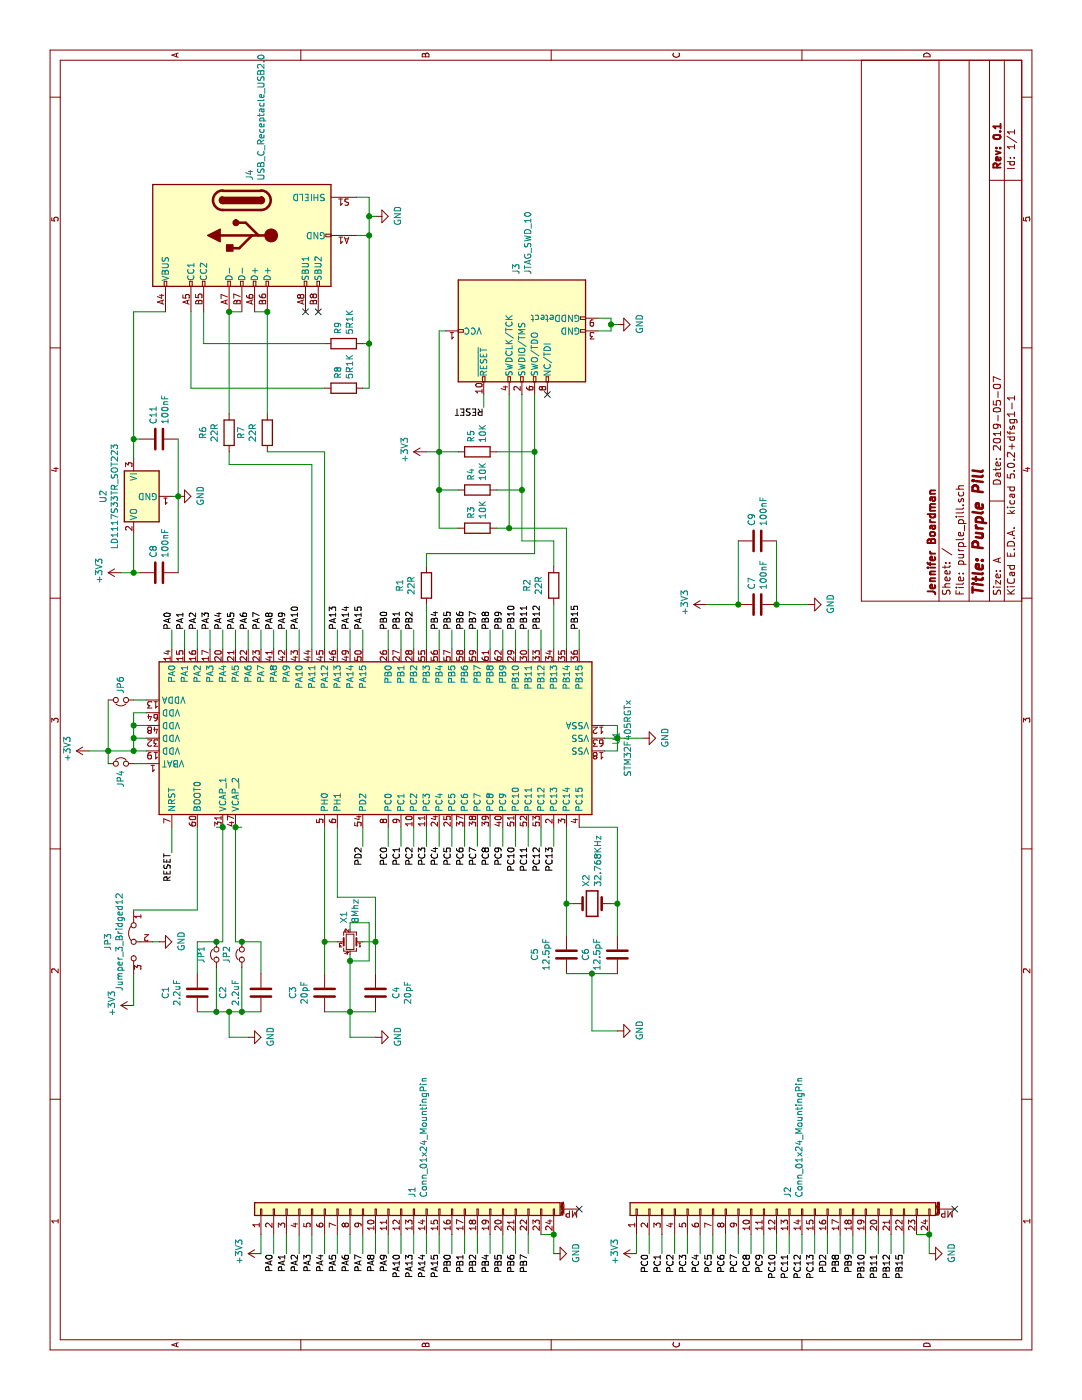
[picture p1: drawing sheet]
EESchema Schematic File Version 4
LIBS:purple_pill-cache
EELAYER 26 0
EELAYER END
$Descr A 11000 8500
encoding utf-8
Sheet 1 1
Title "Purple Pill"
Date "2019-05-07"
Rev "0.1"
Comp "Jennifer Boardman"
Comment1 ""
Comment2 ""
Comment3 ""
Comment4 ""
$EndDescr
Text Label 4300 1350 2    50   ~ 0
RESET
$Comp
L MCU_ST_STM32F4:STM32F405RGTx U1
U 1 1
P 5200 2950
F 0 "U1" H 5200 1061 50  0000 C CNN
F 1 "STM32F405RGTx" H 5200 970 50  0000 C CNN
F 2 "Package_QFP:LQFP-64_10x10mm_P0.5mm" H 4600 1250 50  0001 R CNN
F 3 "http://www.st.com/st-web-ui/static/active/en/resource/technical/document/datasheet/DM00037051.pdf" H 5200 2950 50  0001 C CNN
	1    5200 2950
	1    0    0    -1  
$EndComp
Wire Wire Line
	4500 1350 4300 1350
Wire Wire Line
	5400 1050 5400 1150
Wire Wire Line
	5300 1150 5300 1050
Wire Wire Line
	5300 1050 5400 1050
Wire Wire Line
	5200 1150 5200 1050
Wire Wire Line
	5200 1050 5300 1050
Connection ~ 5300 1050
Wire Wire Line
	5100 1150 5100 1050
Wire Wire Line
	5100 1050 5200 1050
Connection ~ 5200 1050
Wire Wire Line
	5100 4750 5100 4850
Wire Wire Line
	5100 4850 5200 4850
Wire Wire Line
	5200 4850 5200 4750
Text Label 6050 1350 0    50   ~ 0
PA0
Text Label 6050 1450 0    50   ~ 0
PA1
Text Label 6050 1650 0    50   ~ 0
PA3
Text Label 6050 1550 0    50   ~ 0
PA2
Text Label 6050 1750 0    50   ~ 0
PA4
Text Label 6050 1850 0    50   ~ 0
PA5
Text Label 6050 1950 0    50   ~ 0
PA6
Text Label 6050 2050 0    50   ~ 0
PA7
Text Label 6050 2150 0    50   ~ 0
PA8
Text Label 6050 2250 0    50   ~ 0
PA9
Text Label 6050 2350 0    50   ~ 0
PA10
Text Label 6050 2650 0    50   ~ 0
PA13
Text Label 6050 2750 0    50   ~ 0
PA14
Text Label 6050 2850 0    50   ~ 0
PA15
Text Label 6050 3050 0    50   ~ 0
PB0
Text Label 6050 3150 0    50   ~ 0
PB1
Text Label 6050 3250 0    50   ~ 0
PB2
Text Label 6050 3450 0    50   ~ 0
PB4
Text Label 6050 3550 0    50   ~ 0
PB5
Text Label 6050 3650 0    50   ~ 0
PB6
Text Label 6050 3750 0    50   ~ 0
PB7
Text Label 6050 3850 0    50   ~ 0
PB8
Text Label 6050 3950 0    50   ~ 0
PB9
Text Label 6050 4050 0    50   ~ 0
PB10
Text Label 6050 4150 0    50   ~ 0
PB11
Text Label 6050 4250 0    50   ~ 0
PB12
Text Label 6050 4550 0    50   ~ 0
PB15
Text Label 4350 3050 2    50   ~ 0
PC0
Text Label 4350 3150 2    50   ~ 0
PC1
Text Label 4350 3250 2    50   ~ 0
PC2
Text Label 4350 3350 2    50   ~ 0
PC3
Text Label 4350 3450 2    50   ~ 0
PC4
Text Label 4350 3550 2    50   ~ 0
PC5
Text Label 4350 3650 2    50   ~ 0
PC6
Text Label 4350 3750 2    50   ~ 0
PC7
Text Label 4350 3850 2    50   ~ 0
PC8
Text Label 4350 3950 2    50   ~ 0
PC9
Text Label 4350 4050 2    50   ~ 0
PC10
Text Label 4350 4150 2    50   ~ 0
PC11
Text Label 4350 4250 2    50   ~ 0
PC12
Text Label 4350 4350 2    50   ~ 0
PC13
Text Label 4350 2850 2    50   ~ 0
PD2
$Comp
L power:GND #PWR0101
U 1 1
P 9300 2950
F 0 "#PWR0101" H 9300 2700 50  0001 C CNN
F 1 "GND" H 9305 2777 50  0000 C CNN
F 2 "" H 9300 2950 50  0001 C CNN
F 3 "" H 9300 2950 50  0001 C CNN
	1    9300 2950
	1    0    0    -1  
$EndComp
$Comp
L power:GND #PWR0102
U 1 1
P 8450 4850
F 0 "#PWR0102" H 8450 4600 50  0001 C CNN
F 1 "GND" H 8455 4677 50  0000 C CNN
F 2 "" H 8450 4850 50  0001 C CNN
F 3 "" H 8450 4850 50  0001 C CNN
	1    8450 4850
	1    0    0    -1  
$EndComp
$Comp
L Device:R R2
U 1 1
P 6400 4350
F 0 "R2" V 6607 4350 50  0000 C CNN
F 1 "22R" V 6516 4350 50  0000 C CNN
F 2 "Resistor_SMD:R_0805_2012Metric_Pad1.15x1.40mm_HandSolder" V 6330 4350 50  0001 C CNN
F 3 "~" H 6400 4350 50  0001 C CNN
	1    6400 4350
	0    -1   -1   0   
$EndComp
$Comp
L Device:R R1
U 1 1
P 6400 3350
F 0 "R1" V 6607 3350 50  0000 C CNN
F 1 "22R" V 6516 3350 50  0000 C CNN
F 2 "Resistor_SMD:R_0805_2012Metric_Pad1.15x1.40mm_HandSolder" V 6330 3350 50  0001 C CNN
F 3 "~" H 6400 3350 50  0001 C CNN
	1    6400 3350
	0    -1   -1   0   
$EndComp
$Comp
L Device:R R3
U 1 1
P 6850 3750
F 0 "R3" H 6780 3704 50  0000 R CNN
F 1 "10K" H 6780 3795 50  0000 R CNN
F 2 "Resistor_SMD:R_0805_2012Metric_Pad1.15x1.40mm_HandSolder" V 6780 3750 50  0001 C CNN
F 3 "~" H 6850 3750 50  0001 C CNN
	1    6850 3750
	-1   0    0    1   
$EndComp
Wire Wire Line
	5900 3350 6250 3350
Wire Wire Line
	5900 4350 6250 4350
Wire Wire Line
	5900 4450 6850 4450
$Comp
L purple_pill-rescue:Conn_ARM_JTAG_SWD_10-Connector J3
U 1 1
P 8400 4100
F 0 "J3" H 7959 4146 50  0000 R CNN
F 1 "JTAG_SWD_10" H 7959 4055 50  0000 R CNN
F 2 "Connector_PinHeader_1.27mm:PinHeader_2x05_P1.27mm_Vertical_SMD" H 8450 3550 50  0001 L TNN
F 3 "http://infocenter.arm.com/help/topic/com.arm.doc.faqs/attached/13634/cortex_debug_connectors.pdf" V 8050 2850 50  0001 C CNN
	1    8400 4100
	-1   0    0    -1  
$EndComp
Wire Wire Line
	8400 4700 8400 4800
Wire Wire Line
	8400 4800 8450 4800
Wire Wire Line
	8500 4800 8500 4700
Wire Wire Line
	8450 4800 8450 4850
Connection ~ 8450 4800
Wire Wire Line
	8450 4800 8500 4800
Wire Wire Line
	9300 2900 9300 2950
Connection ~ 9300 2900
Wire Wire Line
	9300 2900 9450 2900
$Comp
L Device:R R6
U 1 1
P 7600 1800
F 0 "R6" V 7393 1800 50  0000 C CNN
F 1 "22R" V 7484 1800 50  0000 C CNN
F 2 "Resistor_SMD:R_0805_2012Metric_Pad1.15x1.40mm_HandSolder" V 7530 1800 50  0001 C CNN
F 3 "~" H 7600 1800 50  0001 C CNN
	1    7600 1800
	0    1    1    0   
$EndComp
$Comp
L Device:R R7
U 1 1
P 7600 2100
F 0 "R7" V 7393 2100 50  0000 C CNN
F 1 "22R" V 7484 2100 50  0000 C CNN
F 2 "Resistor_SMD:R_0805_2012Metric_Pad1.15x1.40mm_HandSolder" V 7530 2100 50  0001 C CNN
F 3 "~" H 7600 2100 50  0001 C CNN
	1    7600 2100
	0    1    1    0   
$EndComp
Wire Wire Line
	6550 3350 6650 3350
Wire Wire Line
	6550 4350 6750 4350
Wire Wire Line
	7900 4200 7450 4200
Wire Wire Line
	6650 4200 6650 3350
Wire Wire Line
	7900 4100 7150 4100
Wire Wire Line
	6750 4100 6750 4350
Wire Wire Line
	7900 4000 6850 4000
Wire Wire Line
	6850 4000 6850 4450
$Comp
L Device:R R4
U 1 1
P 7150 3750
F 0 "R4" H 7080 3704 50  0000 R CNN
F 1 "10K" H 7080 3795 50  0000 R CNN
F 2 "Resistor_SMD:R_0805_2012Metric_Pad1.15x1.40mm_HandSolder" V 7080 3750 50  0001 C CNN
F 3 "~" H 7150 3750 50  0001 C CNN
	1    7150 3750
	-1   0    0    1   
$EndComp
$Comp
L power:+3V3 #PWR0103
U 1 1
P 7450 3350
F 0 "#PWR0103" H 7450 3200 50  0001 C CNN
F 1 "+3V3" H 7465 3523 50  0000 C CNN
F 2 "" H 7450 3350 50  0001 C CNN
F 3 "" H 7450 3350 50  0001 C CNN
	1    7450 3350
	1    0    0    -1  
$EndComp
$Comp
L Device:R R5
U 1 1
P 7450 3750
F 0 "R5" H 7380 3704 50  0000 R CNN
F 1 "10K" H 7380 3795 50  0000 R CNN
F 2 "Resistor_SMD:R_0805_2012Metric_Pad1.15x1.40mm_HandSolder" V 7380 3750 50  0001 C CNN
F 3 "~" H 7450 3750 50  0001 C CNN
	1    7450 3750
	-1   0    0    1   
$EndComp
Wire Wire Line
	6850 3900 6850 4000
Connection ~ 6850 4000
Wire Wire Line
	7150 3900 7150 4100
Connection ~ 7150 4100
Wire Wire Line
	7150 4100 6750 4100
Wire Wire Line
	7450 3900 7450 4200
Connection ~ 7450 4200
Wire Wire Line
	7450 4200 6650 4200
Wire Wire Line
	7450 3600 7450 3450
Wire Wire Line
	7450 3450 8400 3450
Wire Wire Line
	8400 3450 8400 3500
Wire Wire Line
	7150 3600 7150 3450
Wire Wire Line
	7150 3450 7450 3450
Connection ~ 7450 3450
Wire Wire Line
	6850 3600 6850 3450
Wire Wire Line
	6850 3450 7150 3450
Connection ~ 7150 3450
Wire Wire Line
	7450 3350 7450 3450
$Comp
L Regulator_Linear:LD1117S33TR_SOT223 U2
U 1 1
P 7100 1050
F 0 "U2" H 7100 1292 50  0000 C CNN
F 1 "LD1117S33TR_SOT223" H 7100 1201 50  0000 C CNN
F 2 "Package_TO_SOT_SMD:SOT-223-3_TabPin2" H 7100 1250 50  0001 C CNN
F 3 "http://www.st.com/st-web-ui/static/active/en/resource/technical/document/datasheet/CD00000544.pdf" H 7200 800 50  0001 C CNN
	1    7100 1050
	-1   0    0    -1  
$EndComp
$Comp
L Device:R R8
U 1 1
P 7950 2700
F 0 "R8" H 8020 2746 50  0000 L CNN
F 1 "5R1K" H 8020 2655 50  0000 L CNN
F 2 "Resistor_SMD:R_0805_2012Metric_Pad1.15x1.40mm_HandSolder" V 7880 2700 50  0001 C CNN
F 3 "~" H 7950 2700 50  0001 C CNN
	1    7950 2700
	1    0    0    -1  
$EndComp
Wire Wire Line
	7450 1800 7350 1800
$Comp
L power:GND #PWR0104
U 1 1
P 7100 1400
F 0 "#PWR0104" H 7100 1150 50  0001 C CNN
F 1 "GND" H 7105 1227 50  0000 C CNN
F 2 "" H 7100 1400 50  0001 C CNN
F 3 "" H 7100 1400 50  0001 C CNN
	1    7100 1400
	1    0    0    -1  
$EndComp
Wire Wire Line
	7100 1350 7100 1400
$Comp
L Device:C C8
U 1 1
P 6500 1250
F 0 "C8" H 6615 1296 50  0000 L CNN
F 1 "100nF" H 6615 1205 50  0000 L CNN
F 2 "Capacitor_SMD:C_0805_2012Metric_Pad1.15x1.40mm_HandSolder" H 6538 1100 50  0001 C CNN
F 3 "~" H 6500 1250 50  0001 C CNN
	1    6500 1250
	1    0    0    -1  
$EndComp
$Comp
L Device:C C11
U 1 1
P 7550 1250
F 0 "C11" H 7665 1296 50  0000 L CNN
F 1 "100nF" H 7665 1205 50  0000 L CNN
F 2 "Capacitor_SMD:C_0805_2012Metric_Pad1.15x1.40mm_HandSolder" H 7588 1100 50  0001 C CNN
F 3 "~" H 7550 1250 50  0001 C CNN
	1    7550 1250
	1    0    0    -1  
$EndComp
Wire Wire Line
	7550 1100 7550 1050
Connection ~ 7550 1050
Wire Wire Line
	7550 1050 7400 1050
Wire Wire Line
	7550 1400 7100 1400
Connection ~ 7100 1400
Wire Wire Line
	7100 1400 6500 1400
Wire Wire Line
	6500 1100 6500 1050
Wire Wire Line
	6500 1050 6800 1050
Wire Wire Line
	7550 1050 8550 1050
$Comp
L power:+3V3 #PWR0105
U 1 1
P 6500 950
F 0 "#PWR0105" H 6500 800 50  0001 C CNN
F 1 "+3V3" H 6515 1123 50  0000 C CNN
F 2 "" H 6500 950 50  0001 C CNN
F 3 "" H 6500 950 50  0001 C CNN
	1    6500 950 
	1    0    0    -1  
$EndComp
Wire Wire Line
	6500 950  6500 1050
Connection ~ 6500 1050
Wire Wire Line
	9450 2800 9450 2900
Wire Wire Line
	9150 2800 9150 2900
Wire Wire Line
	9150 2900 9300 2900
Wire Wire Line
	8550 1300 8550 1050
$Comp
L Connector:USB_C_Receptacle_USB2.0 J4
U 1 1
P 9150 1900
F 0 "J4" H 8720 1841 50  0000 R CNN
F 1 "USB_C_Receptacle_USB2.0" H 8720 1750 50  0000 R CNN
F 2 "Connector_USB:USB_C_Receptacle_Amphenol_12401610E4-2A" H 9300 1900 50  0001 C CNN
F 3 "https://www.usb.org/sites/default/files/documents/usb_type-c.zip" H 9300 1900 50  0001 C CNN
	1    9150 1900
	-1   0    0    -1  
$EndComp
Wire Wire Line
	8550 2000 8550 2100
Wire Wire Line
	8550 1800 8550 1900
$Comp
L Device:R R9
U 1 1
P 8300 2700
F 0 "R9" H 8370 2746 50  0000 L CNN
F 1 "5R1K" H 8370 2655 50  0000 L CNN
F 2 "Resistor_SMD:R_0805_2012Metric_Pad1.15x1.40mm_HandSolder" V 8230 2700 50  0001 C CNN
F 3 "~" H 8300 2700 50  0001 C CNN
	1    8300 2700
	1    0    0    -1  
$EndComp
Wire Wire Line
	7950 2850 7950 2900
Wire Wire Line
	8300 2850 8300 2900
Connection ~ 8300 2900
Wire Wire Line
	8300 2550 8300 1600
Wire Wire Line
	8300 1600 8550 1600
Wire Wire Line
	7950 1500 8550 1500
Wire Wire Line
	7950 1500 7950 2550
Wire Wire Line
	7950 2900 8300 2900
Wire Wire Line
	8550 1800 7750 1800
Connection ~ 8550 1800
Wire Wire Line
	8550 2100 7750 2100
Connection ~ 8550 2100
Wire Wire Line
	5900 2550 7450 2550
Wire Wire Line
	7450 2550 7450 2100
Wire Wire Line
	7350 1800 7350 2450
Wire Wire Line
	7350 2450 5900 2450
Wire Wire Line
	8300 2900 9150 2900
Connection ~ 9150 2900
NoConn ~ 8550 2400
NoConn ~ 8550 2500
NoConn ~ 4200 -250
$Comp
L Device:Crystal_GND24_Small X1
U 1 1
P 3600 2750
F 0 "X1" V 3646 2606 50  0000 R CNN
F 1 "8Mhz" V 3555 2606 50  0000 R CNN
F 2 "Crystal:Crystal_SMD_Abracon_ABM8G-4Pin_3.2x2.5mm" H 3600 2750 50  0001 C CNN
F 3 "~" H 3600 2750 50  0001 C CNN
	1    3600 2750
	0    -1   -1   0   
$EndComp
$Comp
L Device:C C3
U 1 1
P 3200 2550
F 0 "C3" V 2948 2550 50  0000 C CNN
F 1 "20pF" V 3039 2550 50  0000 C CNN
F 2 "Capacitor_SMD:C_0805_2012Metric_Pad1.15x1.40mm_HandSolder" H 3238 2400 50  0001 C CNN
F 3 "~" H 3200 2550 50  0001 C CNN
	1    3200 2550
	0    1    1    0   
$EndComp
$Comp
L Device:C C4
U 1 1
P 3200 2950
F 0 "C4" V 3360 2950 50  0000 C CNN
F 1 "20pF" V 3451 2950 50  0000 C CNN
F 2 "Capacitor_SMD:C_0805_2012Metric_Pad1.15x1.40mm_HandSolder" H 3238 2800 50  0001 C CNN
F 3 "~" H 3200 2950 50  0001 C CNN
	1    3200 2950
	0    1    1    0   
$EndComp
$Comp
L power:GND #PWR0106
U 1 1
P 2850 2950
F 0 "#PWR0106" H 2850 2700 50  0001 C CNN
F 1 "GND" H 2855 2777 50  0000 C CNN
F 2 "" H 2850 2950 50  0001 C CNN
F 3 "" H 2850 2950 50  0001 C CNN
	1    2850 2950
	1    0    0    -1  
$EndComp
Wire Wire Line
	3600 2650 3600 2550
Wire Wire Line
	3600 2550 3350 2550
Wire Wire Line
	3600 2850 3600 2950
Wire Wire Line
	3600 2950 3350 2950
Wire Wire Line
	3050 2550 3050 2750
Connection ~ 3050 2750
Wire Wire Line
	3050 2750 3050 2950
Connection ~ 3600 2550
Wire Wire Line
	3700 2750 3750 2750
Wire Wire Line
	3750 2750 3750 2900
Wire Wire Line
	3750 2900 3450 2900
Wire Wire Line
	3450 2900 3450 2750
Wire Wire Line
	3450 2750 3500 2750
Wire Wire Line
	3450 2750 3050 2750
Connection ~ 3450 2750
$Comp
L Device:Crystal X2
U 1 1
P 3900 4650
F 0 "X2" V 3854 4781 50  0000 L CNN
F 1 "32.768KHz" V 3945 4781 50  0000 L CNN
F 2 "Crystal:Crystal_SMD_3215-2Pin_3.2x1.5mm" H 3900 4650 50  0001 C CNN
F 3 "~" H 3900 4650 50  0001 C CNN
	1    3900 4650
	0    1    1    0   
$EndComp
Wire Wire Line
	4500 4450 3900 4450
$Comp
L Device:C C5
U 1 1
P 3500 4450
F 0 "C5" V 3248 4450 50  0000 C CNN
F 1 "12.5pF" V 3339 4450 50  0000 C CNN
F 2 "Capacitor_SMD:C_0805_2012Metric_Pad1.15x1.40mm_HandSolder" H 3538 4300 50  0001 C CNN
F 3 "~" H 3500 4450 50  0001 C CNN
	1    3500 4450
	0    1    1    0   
$EndComp
$Comp
L Device:C C6
U 1 1
P 3500 4850
F 0 "C6" V 3248 4850 50  0000 C CNN
F 1 "12.5pF" V 3339 4850 50  0000 C CNN
F 2 "Capacitor_SMD:C_0805_2012Metric_Pad1.15x1.40mm_HandSolder" H 3538 4700 50  0001 C CNN
F 3 "~" H 3500 4850 50  0001 C CNN
	1    3500 4850
	0    1    1    0   
$EndComp
$Comp
L power:GND #PWR0107
U 1 1
P 2900 4850
F 0 "#PWR0107" H 2900 4600 50  0001 C CNN
F 1 "GND" H 2905 4677 50  0000 C CNN
F 2 "" H 2900 4850 50  0001 C CNN
F 3 "" H 2900 4850 50  0001 C CNN
	1    2900 4850
	1    0    0    -1  
$EndComp
Wire Wire Line
	3350 4450 3350 4650
Wire Wire Line
	3350 4650 2900 4650
Wire Wire Line
	2900 4650 2900 4850
Connection ~ 3350 4650
Wire Wire Line
	3350 4650 3350 4850
Wire Wire Line
	3900 4450 3900 4500
Wire Wire Line
	3900 4450 3650 4450
Connection ~ 3900 4450
Wire Wire Line
	3900 4800 3900 4850
Wire Wire Line
	3900 4850 3650 4850
Wire Wire Line
	3900 4850 4500 4850
Wire Wire Line
	4500 4550 4500 4850
Connection ~ 3900 4850
$Comp
L power:GND #PWR0108
U 1 1
P 6250 6350
F 0 "#PWR0108" H 6250 6100 50  0001 C CNN
F 1 "GND" H 6255 6177 50  0000 C CNN
F 2 "" H 6250 6350 50  0001 C CNN
F 3 "" H 6250 6350 50  0001 C CNN
	1    6250 6350
	1    0    0    -1  
$EndComp
$Comp
L power:+3V3 #PWR0109
U 1 1
P 6250 5550
F 0 "#PWR0109" H 6250 5400 50  0001 C CNN
F 1 "+3V3" H 6265 5723 50  0000 C CNN
F 2 "" H 6250 5550 50  0001 C CNN
F 3 "" H 6250 5550 50  0001 C CNN
	1    6250 5550
	1    0    0    -1  
$EndComp
$Comp
L Device:C C7
U 1 1
P 6250 5950
F 0 "C7" H 6365 5996 50  0000 L CNN
F 1 "100nF" H 6365 5905 50  0000 L CNN
F 2 "Capacitor_SMD:C_0805_2012Metric_Pad1.15x1.40mm_HandSolder" H 6288 5800 50  0001 C CNN
F 3 "~" H 6250 5950 50  0001 C CNN
	1    6250 5950
	1    0    0    -1  
$EndComp
$Comp
L Device:C C9
U 1 1
P 6750 5950
F 0 "C9" H 6865 5996 50  0000 L CNN
F 1 "100nF" H 6865 5905 50  0000 L CNN
F 2 "Capacitor_SMD:C_0805_2012Metric_Pad1.15x1.40mm_HandSolder" H 6788 5800 50  0001 C CNN
F 3 "~" H 6750 5950 50  0001 C CNN
	1    6750 5950
	1    0    0    -1  
$EndComp
Wire Wire Line
	6250 5550 6250 5800
Wire Wire Line
	6250 5800 6750 5800
Connection ~ 6250 5800
Wire Wire Line
	6750 6100 6250 6100
Wire Wire Line
	6250 6100 6250 6350
Connection ~ 6250 6100
Text Label 1150 2150 2    50   ~ 0
PA0
Text Label 1150 2250 2    50   ~ 0
PA1
Text Label 1150 2450 2    50   ~ 0
PA3
Text Label 1150 2350 2    50   ~ 0
PA2
Text Label 1150 2550 2    50   ~ 0
PA4
Text Label 1150 2650 2    50   ~ 0
PA5
Text Label 1150 2750 2    50   ~ 0
PA6
Text Label 1150 2850 2    50   ~ 0
PA7
Text Label 1150 2950 2    50   ~ 0
PA8
Text Label 1150 3050 2    50   ~ 0
PA9
Text Label 1150 3150 2    50   ~ 0
PA10
Text Label 1150 3250 2    50   ~ 0
PA13
Text Label 1150 3350 2    50   ~ 0
PA14
Text Label 1150 3450 2    50   ~ 0
PA15
Text Label 1150 3550 2    50   ~ 0
PB0
Text Label 1150 3650 2    50   ~ 0
PB1
Text Label 1150 3750 2    50   ~ 0
PB2
Text Label 1150 3850 2    50   ~ 0
PB4
Text Label 1150 3950 2    50   ~ 0
PB5
Text Label 1150 4050 2    50   ~ 0
PB6
Text Label 1150 4150 2    50   ~ 0
PB7
Text Label 1150 6700 2    50   ~ 0
PB9
Text Label 1150 6800 2    50   ~ 0
PB10
Text Label 1150 6900 2    50   ~ 0
PB11
Text Label 1150 7000 2    50   ~ 0
PB12
Text Label 1150 7100 2    50   ~ 0
PB15
Text Label 1150 5100 2    50   ~ 0
PC0
Text Label 1150 5200 2    50   ~ 0
PC1
Text Label 1150 5300 2    50   ~ 0
PC2
Text Label 1150 5400 2    50   ~ 0
PC3
Text Label 1150 5500 2    50   ~ 0
PC4
Text Label 1150 5600 2    50   ~ 0
PC5
Text Label 1150 5700 2    50   ~ 0
PC6
Text Label 1150 5800 2    50   ~ 0
PC7
Text Label 1150 5900 2    50   ~ 0
PC8
Text Label 1150 6000 2    50   ~ 0
PC9
Text Label 1150 6100 2    50   ~ 0
PC10
Text Label 1150 6200 2    50   ~ 0
PC11
Text Label 1150 6300 2    50   ~ 0
PC12
Text Label 1150 6400 2    50   ~ 0
PC13
Text Label 1150 6500 2    50   ~ 0
PD2
Text Label 1150 6600 2    50   ~ 0
PB8
$Comp
L Connector_Generic_MountingPin:Conn_01x24_MountingPin J2
U 1 1
P 1500 6100
F 0 "J2" H 1588 6014 50  0000 L CNN
F 1 "Conn_01x24_MountingPin" H 1588 5923 50  0000 L CNN
F 2 "Connector_PinHeader_2.54mm:PinHeader_1x24_P2.54mm_Vertical" H 1500 6100 50  0001 C CNN
F 3 "~" H 1500 6100 50  0001 C CNN
	1    1500 6100
	1    0    0    -1  
$EndComp
Wire Wire Line
	1150 5100 1300 5100
Wire Wire Line
	1150 5200 1300 5200
Wire Wire Line
	1300 7100 1150 7100
Wire Wire Line
	1150 7000 1300 7000
Wire Wire Line
	1300 5300 1150 5300
Wire Wire Line
	1300 5400 1150 5400
Wire Wire Line
	1300 5500 1150 5500
Wire Wire Line
	1300 5600 1150 5600
Wire Wire Line
	1300 5700 1150 5700
Wire Wire Line
	1300 5800 1150 5800
Wire Wire Line
	1300 5900 1150 5900
Wire Wire Line
	1300 6000 1150 6000
Wire Wire Line
	1300 6100 1150 6100
Wire Wire Line
	1300 6200 1150 6200
Wire Wire Line
	1300 6300 1150 6300
Wire Wire Line
	1300 6400 1150 6400
Wire Wire Line
	1300 6500 1150 6500
Wire Wire Line
	1300 6600 1150 6600
Wire Wire Line
	1300 6700 1150 6700
Wire Wire Line
	1300 6800 1150 6800
Wire Wire Line
	1300 6900 1150 6900
$Comp
L Connector_Generic_MountingPin:Conn_01x24_MountingPin J1
U 1 1
P 1500 3150
F 0 "J1" H 1588 3064 50  0000 L CNN
F 1 "Conn_01x24_MountingPin" H 1588 2973 50  0000 L CNN
F 2 "Connector_PinHeader_2.54mm:PinHeader_1x24_P2.54mm_Vertical" H 1500 3150 50  0001 C CNN
F 3 "~" H 1500 3150 50  0001 C CNN
	1    1500 3150
	1    0    0    -1  
$EndComp
$Comp
L power:GND #PWR0110
U 1 1
P 1150 4350
F 0 "#PWR0110" H 1150 4100 50  0001 C CNN
F 1 "GND" H 1155 4177 50  0000 C CNN
F 2 "" H 1150 4350 50  0001 C CNN
F 3 "" H 1150 4350 50  0001 C CNN
	1    1150 4350
	1    0    0    -1  
$EndComp
Wire Wire Line
	1300 4350 1150 4350
Wire Wire Line
	1300 4150 1150 4150
Wire Wire Line
	1300 4050 1150 4050
Wire Wire Line
	1300 3950 1150 3950
Wire Wire Line
	1300 3850 1150 3850
Wire Wire Line
	1300 3750 1150 3750
Wire Wire Line
	1300 3650 1150 3650
Wire Wire Line
	1300 3550 1150 3550
Wire Wire Line
	1150 3450 1300 3450
Wire Wire Line
	1300 3350 1150 3350
Wire Wire Line
	1300 3250 1150 3250
Wire Wire Line
	1300 3150 1150 3150
Wire Wire Line
	1300 3050 1150 3050
Wire Wire Line
	1300 2950 1150 2950
Wire Wire Line
	1300 2850 1150 2850
Wire Wire Line
	1300 2750 1150 2750
Wire Wire Line
	1300 2650 1150 2650
Wire Wire Line
	1300 2550 1150 2550
Wire Wire Line
	1300 2450 1150 2450
Wire Wire Line
	1300 2350 1150 2350
Wire Wire Line
	1300 2250 1150 2250
Wire Wire Line
	1300 2150 1150 2150
$Comp
L power:+3V3 #PWR0111
U 1 1
P 1150 2050
F 0 "#PWR0111" H 1150 1900 50  0001 C CNN
F 1 "+3V3" H 1165 2223 50  0000 C CNN
F 2 "" H 1150 2050 50  0001 C CNN
F 3 "" H 1150 2050 50  0001 C CNN
	1    1150 2050
	1    0    0    -1  
$EndComp
Wire Wire Line
	1300 2050 1150 2050
$Comp
L power:+3V3 #PWR0112
U 1 1
P 1150 5000
F 0 "#PWR0112" H 1150 4850 50  0001 C CNN
F 1 "+3V3" H 1165 5173 50  0000 C CNN
F 2 "" H 1150 5000 50  0001 C CNN
F 3 "" H 1150 5000 50  0001 C CNN
	1    1150 5000
	1    0    0    -1  
$EndComp
Wire Wire Line
	1300 5000 1150 5000
$Comp
L power:GND #PWR0113
U 1 1
P 1150 7300
F 0 "#PWR0113" H 1150 7050 50  0001 C CNN
F 1 "GND" H 1155 7127 50  0000 C CNN
F 2 "" H 1150 7300 50  0001 C CNN
F 3 "" H 1150 7300 50  0001 C CNN
	1    1150 7300
	1    0    0    -1  
$EndComp
Wire Wire Line
	1300 7300 1150 7300
Wire Wire Line
	4500 2850 4350 2850
Wire Wire Line
	4500 3050 4350 3050
Wire Wire Line
	4500 3150 4350 3150
Wire Wire Line
	4500 3250 4350 3250
Wire Wire Line
	4500 3350 4350 3350
Wire Wire Line
	4500 3450 4350 3450
Wire Wire Line
	4500 3550 4350 3550
Wire Wire Line
	4500 3650 4350 3650
Wire Wire Line
	4500 3750 4350 3750
Wire Wire Line
	4500 3850 4350 3850
Wire Wire Line
	4500 3950 4350 3950
Wire Wire Line
	4500 4050 4350 4050
Wire Wire Line
	4500 4150 4350 4150
Wire Wire Line
	4500 4250 4350 4250
Wire Wire Line
	4500 4350 4350 4350
Wire Wire Line
	5900 4550 6050 4550
Wire Wire Line
	5900 4250 6050 4250
Wire Wire Line
	6050 4150 5900 4150
Wire Wire Line
	5900 4050 6050 4050
Wire Wire Line
	6050 3950 5900 3950
Wire Wire Line
	5900 3850 6050 3850
Wire Wire Line
	6050 3750 5900 3750
Wire Wire Line
	5900 3650 6050 3650
Wire Wire Line
	6050 3550 5900 3550
Wire Wire Line
	5900 3450 6050 3450
Wire Wire Line
	6050 3250 5900 3250
Wire Wire Line
	6050 3150 5900 3150
Wire Wire Line
	6050 3050 5900 3050
Wire Wire Line
	6050 2850 5900 2850
Wire Wire Line
	6050 2750 5900 2750
Wire Wire Line
	5900 2650 6050 2650
Wire Wire Line
	5900 2350 6050 2350
Wire Wire Line
	5900 2250 6050 2250
Wire Wire Line
	5900 2150 6050 2150
Wire Wire Line
	5900 2050 6050 2050
Wire Wire Line
	5900 1950 6050 1950
Wire Wire Line
	5900 1850 6050 1850
Wire Wire Line
	6050 1750 5900 1750
Wire Wire Line
	5900 1650 6050 1650
Wire Wire Line
	6050 1550 5900 1550
Wire Wire Line
	5900 1450 6050 1450
Wire Wire Line
	6050 1350 5900 1350
$Comp
L power:GND #PWR0114
U 1 1
P 5200 5050
F 0 "#PWR0114" H 5200 4800 50  0001 C CNN
F 1 "GND" H 5205 4877 50  0000 C CNN
F 2 "" H 5200 5050 50  0001 C CNN
F 3 "" H 5200 5050 50  0001 C CNN
	1    5200 5050
	1    0    0    -1  
$EndComp
$Comp
L power:+3V3 #PWR0118
U 1 1
P 5100 700
F 0 "#PWR0118" H 5100 550 50  0001 C CNN
F 1 "+3V3" H 5115 873 50  0000 C CNN
F 2 "" H 5100 700 50  0001 C CNN
F 3 "" H 5100 700 50  0001 C CNN
	1    5100 700 
	1    0    0    -1  
$EndComp
Connection ~ 5100 1050
$Comp
L Device:Jumper_NC_Small JP6
U 1 1
P 5500 950
F 0 "JP6" V 5500 902 50  0000 R CNN
F 1 "Jumper_NC_Small" V 5455 903 50  0001 R CNN
F 2 "Jumper:SolderJumper-2_P1.3mm_Open_TrianglePad1.0x1.5mm" H 5500 950 50  0001 C CNN
F 3 "~" H 5500 950 50  0001 C CNN
	1    5500 950 
	0    -1   -1   0   
$EndComp
Wire Wire Line
	5500 1050 5500 1150
Wire Wire Line
	5100 700  5100 850 
Wire Wire Line
	5500 850  5100 850 
Connection ~ 5100 850 
Wire Wire Line
	5100 850  5100 1050
$Comp
L power:GND #PWR0119
U 1 1
P 2850 1950
F 0 "#PWR0119" H 2850 1700 50  0001 C CNN
F 1 "GND" H 2855 1777 50  0000 C CNN
F 2 "" H 2850 1950 50  0001 C CNN
F 3 "" H 2850 1950 50  0001 C CNN
	1    2850 1950
	1    0    0    -1  
$EndComp
Wire Wire Line
	3600 2550 4500 2550
Wire Wire Line
	3600 2950 3950 2950
Wire Wire Line
	3950 2950 3950 2650
Wire Wire Line
	3950 2650 4500 2650
Connection ~ 3600 2950
Wire Wire Line
	3050 2750 2850 2750
Wire Wire Line
	2850 2750 2850 2950
Wire Wire Line
	5100 850  5000 850 
Wire Wire Line
	5000 1050 5000 1150
$Comp
L Device:Jumper_NC_Small JP4
U 1 1
P 5000 950
F 0 "JP4" V 5000 902 50  0000 R CNN
F 1 "Jumper_NC_Small" V 4955 903 50  0001 R CNN
F 2 "Jumper:SolderJumper-2_P1.3mm_Open_TrianglePad1.0x1.5mm" H 5000 950 50  0001 C CNN
F 3 "~" H 5000 950 50  0001 C CNN
	1    5000 950 
	0    1    -1   0   
$EndComp
$Comp
L Device:C C1
U 1 1
P 3200 1550
F 0 "C1" V 2948 1550 50  0000 C CNN
F 1 "2.2uF" V 3039 1550 50  0000 C CNN
F 2 "Capacitor_SMD:C_0805_2012Metric_Pad1.15x1.40mm_HandSolder" H 3238 1400 50  0001 C CNN
F 3 "~" H 3200 1550 50  0001 C CNN
	1    3200 1550
	0    1    1    0   
$EndComp
Wire Wire Line
	3600 2050 3350 2050
Wire Wire Line
	4500 1700 4500 1750
Wire Wire Line
	3600 1550 3350 1550
Wire Wire Line
	4500 1850 4500 1900
Wire Wire Line
	2850 1800 2850 1950
Wire Wire Line
	4500 1750 3600 1750
Connection ~ 4500 1750
Wire Wire Line
	4500 1850 3600 1850
Connection ~ 4500 1850
Wire Wire Line
	3050 1550 3050 1700
Wire Wire Line
	2850 1800 3050 1800
Connection ~ 3050 1800
Wire Wire Line
	3050 1800 3050 1900
Wire Wire Line
	3400 1900 3050 1900
Connection ~ 3050 1900
Wire Wire Line
	3050 1900 3050 2050
Wire Wire Line
	3400 1700 3050 1700
Connection ~ 3050 1700
Wire Wire Line
	3050 1700 3050 1800
$Comp
L Device:C C2
U 1 1
P 3200 2050
F 0 "C2" V 2900 2050 50  0000 C CNN
F 1 "2.2uF" V 3000 2050 50  0000 C CNN
F 2 "Capacitor_SMD:C_0805_2012Metric_Pad1.15x1.40mm_HandSolder" H 3238 1900 50  0001 C CNN
F 3 "~" H 3200 2050 50  0001 C CNN
	1    3200 2050
	0    1    1    0   
$EndComp
$Comp
L Jumper:Jumper_3_Bridged12 JP3
U 1 1
P 3600 1050
F 0 "JP3" H 3600 1254 50  0000 C CNN
F 1 "Jumper_3_Bridged12" H 3600 1163 50  0000 C CNN
F 2 "Jumper:SolderJumper-3_P2.0mm_Open_TrianglePad1.0x1.5mm_NumberLabels" H 3600 1050 50  0001 C CNN
F 3 "~" H 3600 1050 50  0001 C CNN
	1    3600 1050
	-1   0    0    -1  
$EndComp
Wire Wire Line
	4500 1550 3850 1550
Wire Wire Line
	3850 1550 3850 1050
$Comp
L power:GND #PWR0120
U 1 1
P 3600 1250
F 0 "#PWR0120" H 3600 1000 50  0001 C CNN
F 1 "GND" H 3605 1077 50  0000 C CNN
F 2 "" H 3600 1250 50  0001 C CNN
F 3 "" H 3600 1250 50  0001 C CNN
	1    3600 1250
	1    0    0    -1  
$EndComp
$Comp
L power:+3V3 #PWR0121
U 1 1
P 3100 1050
F 0 "#PWR0121" H 3100 900 50  0001 C CNN
F 1 "+3V3" H 3115 1223 50  0000 C CNN
F 2 "" H 3100 1050 50  0001 C CNN
F 3 "" H 3100 1050 50  0001 C CNN
	1    3100 1050
	1    0    0    -1  
$EndComp
Wire Wire Line
	3350 1050 3100 1050
Wire Wire Line
	3600 1200 3600 1250
Wire Wire Line
	3600 1850 3600 1900
Wire Wire Line
	3600 1900 3600 2050
Connection ~ 3600 1900
$Comp
L Device:Jumper_NC_Small JP2
U 1 1
P 3500 1900
F 0 "JP2" H 3500 2021 50  0000 C CNN
F 1 "Jumper_NC_Small" H 3500 2021 50  0001 C CNN
F 2 "Jumper:SolderJumper-2_P1.3mm_Open_TrianglePad1.0x1.5mm" H 3500 1900 50  0001 C CNN
F 3 "~" H 3500 1900 50  0001 C CNN
	1    3500 1900
	1    0    0    -1  
$EndComp
Wire Wire Line
	3600 1750 3600 1700
Wire Wire Line
	3600 1700 3600 1550
Connection ~ 3600 1700
$Comp
L Device:Jumper_NC_Small JP1
U 1 1
P 3500 1700
F 0 "JP1" H 3500 1821 50  0000 C CNN
F 1 "Jumper_NC_Small" H 3500 1821 50  0001 C CNN
F 2 "Jumper:SolderJumper-2_P1.3mm_Open_TrianglePad1.0x1.5mm" H 3500 1700 50  0001 C CNN
F 3 "~" H 3500 1700 50  0001 C CNN
	1    3500 1700
	1    0    0    -1  
$EndComp
NoConn ~ 7900 4300
Text Label 7800 3800 1    50   ~ 0
RESET
Wire Wire Line
	7900 3800 7800 3800
Wire Wire Line
	5300 4750 5300 4850
Wire Wire Line
	5300 4850 5200 4850
Connection ~ 5200 4850
Wire Wire Line
	5200 4850 5200 5050
Wire Wire Line
	1300 4250 1300 4350
Connection ~ 1300 4350
Wire Wire Line
	1300 7200 1300 7300
Connection ~ 1300 7300
NoConn ~ 1500 4550
NoConn ~ 1500 7500
$EndSCHEMATC
